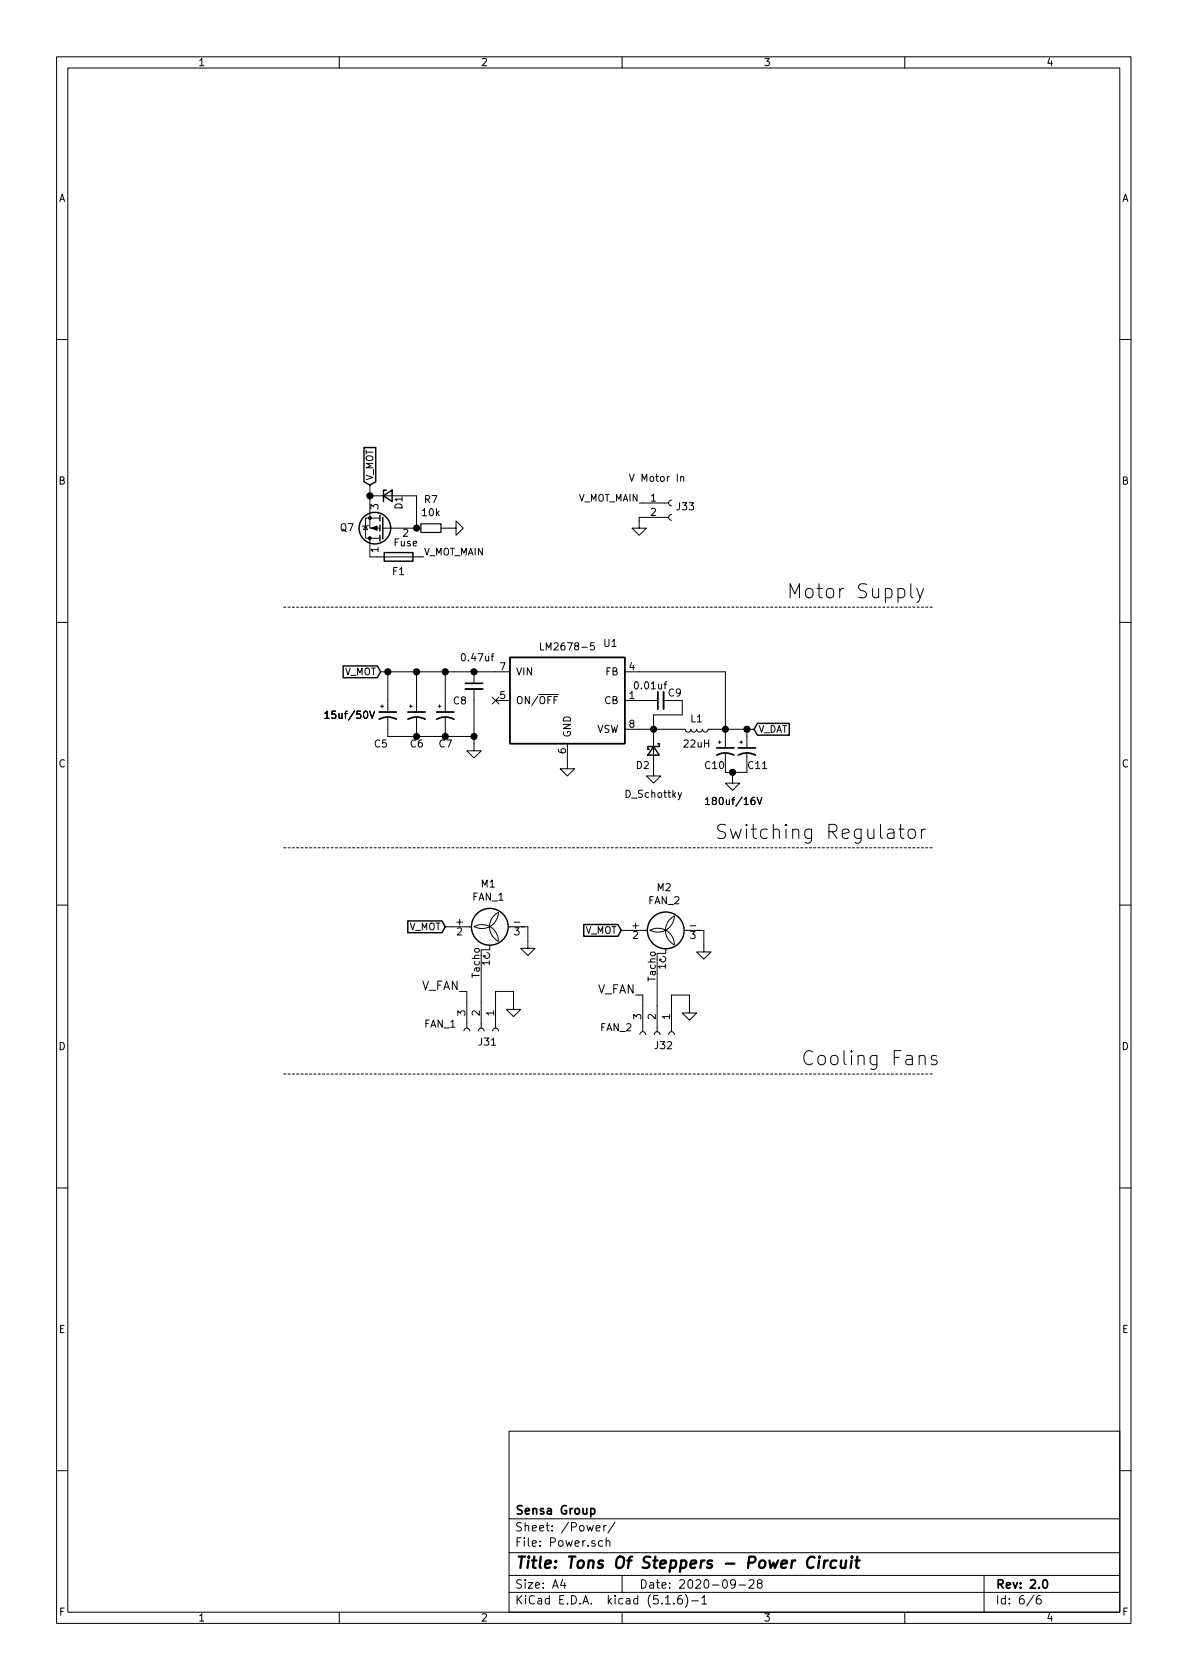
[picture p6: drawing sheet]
<svg xmlns="http://www.w3.org/2000/svg" width="210mm" height="297mm" viewBox="0 0 210 297" stroke-linecap="round" stroke-linejoin="round" font-family="sans-serif">
<g fill="none" stroke="#000" stroke-width=".18">
<path d="M10 10h190v277h-190zM12 12h186v273.1h-186zM60 10v2M110 10v2M160 10v2M10 60h2M198 60h2M64.6 93l.4 .6h-.7zM65.2 92.9l-.2 .1h-.7l-.2 .1M65.4 85.8v7.6h1.8M65.4 95.2v3.3h9.5M65.4 87.7h3.9"/>
<path d="M67.2 91.6h-2.6v3.6h2.6M67.7 93.4h6.7M71.1 87.7h2.6v5.7M78 93.4h2.6v-1.3l1.3 1.3-1.3 1.3v-1.3M111.3 83.8l.4 1.3 .4-1.3M113 88.9h5.2M118.2 91.5h-5.2v1.9h1.3l-1.3 1.3-1.2-1.3h1.2M118.7 91l-.3 .1-.2 .3 .1 .4 .4 .2M118.7 88.4l-.3 .1-.2 .4 .1 .3 .4 .2M120.4 84.4l.1-.1h.4v.8M10 110h2M67.3 118.8h22.9"/>
<path d="M68.6 118.8v7.1M73.7 118.8v7.1M78.7 118.8v7.1M83.8 118.8v2M95.6 113.7v1.2h.6M105.1 113.7h-.6l-.1 .6 .5-.2 .2 .3v.3l-.2 .2-.5-.1M110.5 118.8h17.8v13.4M161.1 103.2v2.1l.3 .4M162.1 104l.6 1.7M163.3 104l-.8 2.3-.4 .2M198 110h2M57.5 126.1l.3-.4v1.3"/>
<path d="M57.5 127h.7M65.4 125.7l.4 1.3 .4-1.3M67.3 124.9h.5M67.6 124.6v.5M68.6 126.9v3.3h15.2M72.4 124.9h.5M72.6 124.6v.5M73.7 126.9v3.3M77.5 124.9h.5M77.7 124.6v.5M78.7 126.9v3.3M83.8 121.8v11h1.3l-1.3 1.2-1.3-1.2h1.3"/>
<path d="M87 123.3l1.2 1.2M87.6 123.9h2.6M88.2 123.3l-1.2 1.2M97.7 122.8h1.1M98.6 123.2h-.6v1.2M100.3 131.5v4.4h1.3l-1.3 1.3-1.2-1.3h1.2M110.5 128.9h10.7l.1 .3 .3 .2 .4-.1 .2-.4 .1 .3 .3 .2 .4-.1 .2-.4 .1 .3 .3 .2 .4-.1 .2-.4 .1 .3 .3 .2 .4-.1 .2-.4h8.1M110.5 123.9h5.8M117.3 123.9h3.3v2.5h-5v10.8h1.2l-1.2 1.3-1.3-1.3h1.3M127 131.2h.5M127.3 131v.5M128.3 133.3v2"/>
<path d="M128.3 136.6h3.8M129.5 136.6v1.9h1.3l-1.3 1.2-1.2-1.2h1.2M130.8 131.2h.5M131.1 131v.5M132.1 128.9v3.3M132.1 133.3v2M120.5 140.1l-.4 1.2-.2 .1M124.7 141.3l.4-.3v1.3M124.7 142.3h.8M133.9 141l.4 1.3 .4-1.3M158.9 146.6h1M159.3 145.8v2.1l.1 .2 .5 .1"/>
<path d="M160.7 146.8a.69 .69 0 0 1 1.2 .3v.7a.67 .67 0 0 1-.7 .5 .67 .67 0 0 1-.6-.5zM162.9 146.6v1.6M163.7 146.6a.59 .59 0 0 0-.8 .5M10 160h2M78.7 163.9h4.7M81.3 175.3h1.2v6.5M83.8 163.9a2.86 2.86 0 0 1 4.3 2.5M83.8 163.8a2.9 2.9 0 0 0 4.3-2.5 2.83 2.83 0 0 0-1.5 2.6 2.83 2.83 0 0 0 1.5 2.5M85.1 171.5v10.3M85.6 168.9l-.1 .3M85.6 168.9l.3 .2M86.1 168.4l.5 .4v.3l-.2 .2-.5 .1-.3-.5"/>
<path d="M86.6 167.2v.7h-1.5M89.9 163.9h3.4v3.8h1.3l-1.3 1.2-1.2-1.2h1.2M90.8 178.5h-1.3l1.3 1.2 1.3-1.2h-1.3v-3.2h-3.2v6.5M109.9 164.5h4.6M112.4 175.9h1.3v6.5M114.9 164.5a2.86 2.86 0 0 1 4.3 2.5M115 164.5a2.9 2.9 0 0 0 4.3-2.5 2.83 2.83 0 0 0-1.6 2.5 2.83 2.83 0 0 0 1.6 2.5M116.2 172.1v10.3M116.7 169.6l-.1 .2M116.7 169.6l.3 .1M117.2 169.1l.5 .3-.1 .5-.3 .2h-.3l-.3-.5M117.7 167.8v.8h-1.5"/>
<path d="M121 164.5h3.5v3.8h1.2l-1.2 1.3-1.3-1.3h1.3M121.9 179.1h-1.3l1.3 1.3 1.3-1.3h-1.3v-3.2h-3.2v6.5M198 160h2M82 182.3l.2-.3 .2-.2 .5 .1 .2 .4M84.6 182.3l.1-.3 .3-.2 .4 .1 .2 .4M87.1 182.3l.1-.3 .3-.2 .5 .1 .1 .4M113.2 182.9l.1-.3 .3-.2 .4 .1 .2 .4M115.7 182.9l.1-.3 .3-.2 .4 .1 .2 .4M118.2 182.9l.2-.3 .2-.2 .5 .1 .2 .4M162.5 186.8a.62 .62 0 0 1 1.1 .2v1.3M165.6 186.7l-.6-.1-.2 .1-.1 .3 .1 .3 .8 .2 .1 .3-.1 .3-.2 .2-.7-.2M10 210h2"/>
<path d="M198 210h2M90 253h108v32.1h-108zM10 260h2M90 278.5h108M90 274.5h108M90 268.5h108M99.5 279.2l-.4 1.1h1M99.8 279.8v1M105.4 270.2l.7-.1v-.3l-.5-.1-.2 .2 .1 .7h.6M106.6 272.5l-.5-.1-.3 .3 .1 .6 .2 .1 .5-.1M106.8 269.7v1M107.2 272.5h.1a.37 .37 0 0 1 .5 .1v.8"/>
<path d="M107.2 269.7l-.4 .1v.2M107.2 271.9v1.5M108.8 269.1l-1.3 2M110 278.5v3M130 279.9l-.1 .3a.48 .48 0 0 1-.6-.1v-.6a.48 .48 0 0 1 .6-.1l.1 .1a1.19 1.19 0 0 1-.2 1.2l-.5 .1M132.5 279.5l.2-.2h.3l.3 .2v.2v.2l-.9 .9h.9M134.2 279.9l-.3-.2 .1-.2 .2-.2 .4 .1 .2 .2-.1 .2-.6 .2a.48 .48 0 0 0-.1 .7l.2 .1 .5-.1a.48 .48 0 0 0-.1-.7l-.1-.1M174 278.5v6.6M198 260h2M60 285.1v1.9M90 281.5h108M110 285.1v1.9"/>
<path d="M117.7 283.6h.8M119.2 283.5v.1M120.5 282.1a.59 .59 0 0 0-.7 .6v.6l.2 .2 .4 .1 .2-.1 .1-.5-.2-.3h-.4l-.3 .3M121.2 281.9a1.71 1.71 0 0 1 0 2.3M122.3 283h1.2M124.1 282.5l.4-.4v1.5M124.1 283.6h.9M130.7 280.2h1.1M160 285.1v1.9M182.8 282l-1.2 2M184 282.1a.62 .62 0 0 0-.7 .6v.8l.3 .1 .4-.1 .1-.5-.1-.3h-.4l-.3 .3"/>
</g>
<g fill="none" stroke="#000" stroke-width=".3">
<path d="M67.1 127.2a3.2 3.2 0 0 1 3 0M67.1 125.9h3M72.1 127.2a3.2 3.2 0 0 1 3.1 0M72.1 125.9h3.1M77.2 127.2a3.2 3.2 0 0 1 3.1 0M77.2 125.9h3.1M82.3 120.8h3M116.3 122.3v3.1M126.7 133.5a3.2 3.2 0 0 1 3.1 0M126.7 132.2h3.1M130.6 133.5a3.2 3.2 0 0 1 3 0M130.6 132.2h3"/>
<path d="M104.5 266.8l.4-.1 .3 .3-.1 .6-.2 .1-.4-.1M184.5 279.5l.2-.2a.81 .81 0 0 1 .6 .6 .81 .81 0 0 1-.3 .8l-.1 .1a.79 .79 0 0 1-.4-1.3z"/>
</g>
<path d="M144 275.4a.87 .87 0 0 0-1 0 .87 .87 0 0 0-.3 1 .69 .69 0 0 0 .3 .7 .69 .69 0 0 0 .8-.1M144.9 275.9l-.2 1.3M144.9 275.2v.2M145.8 275.9l-.2 1.3M146.4 275.9a.54 .54 0 0 0-.6 .4M147.9 276a.68 .68 0 0 0-1 .3l-.1 .5 .2 .3 .2 .1 .6-.1M148.8 275.9l-.1 1.2a.56 .56 0 0 0 .8-.1M149.6 275.9l-.1 1.3M150.6 275.9l-.2 1.3M150.7 275.2l-.1 .2M151.3 275.9h.7M151.6 275.2l-.2 1.7 .1 .2 .3 .1" fill="none" stroke="#000" stroke-width=".41"/>
<path d="M82.3 121.8h3M117.3 122.3v3.1" fill="none" stroke="#000" stroke-width=".33"/>
<g fill="none" stroke="#000" stroke-width=".25">
<path d="M64.4 79.1h2v6.1l-1 .6-1-.6zM67.2 91.1v1M67.2 92.9v1M67.2 94.7v1M67.7 91.5v3.8M67.8 87.7l1.5-1v2zM67.9 97.7h5.1v1.5h-5.1zM68.3 86.7h-.5v2M60.7 117.7h6l.6 1.1-.6 1h-6zM90.2 116.2h20.3v15.3h-20.3zM115.6 132l1 1.5h-2zM116.3 131.5h.3v.5h-2v.5h.2"/>
<path d="M133.9 127.9h5.7v2.1h-5.7l-.6-1.1zM72.1 162.8h6.1l.5 1.1-.5 1h-6.1zM103.2 163.5h6.1l.6 1-.6 1h-6.1z"/>
<circle cx="66.3" cy="93.4" r="2.79"/>
<circle cx="86.6" cy="163.9" r="3.3"/>
<circle cx="117.7" cy="164.5" r="3.3"/>
</g>
<g fill="#000" stroke="#000" stroke-width=".18">
<path d="M65.7 93.4l1-.4v.8z"/>
<circle cx="65.4" cy="91.6" r=".25"/>
<circle cx="65.4" cy="95.2" r=".25"/>
</g>
<path d="M74.4 92.6h3.6v1.5h-3.6z" fill="none" stroke="#000" stroke-width=".2"/>
<path d="M50.2 107.4h114.9M50.2 149.9h114.9M50.2 189.9h114.9" fill="none" stroke="#000" stroke-width=".18" stroke-dasharray=".4 .4"/>
<g fill="#000" stroke="#000" stroke-width=".25">
<circle cx="65.4" cy="87.7" r=".51"/>
<circle cx="73.7" cy="93.4" r=".51"/>
<circle cx="68.6" cy="118.8" r=".51"/>
<circle cx="73.7" cy="118.8" r=".51"/>
<circle cx="78.7" cy="118.8" r=".51"/>
<circle cx="83.8" cy="118.8" r=".51"/>
<circle cx="73.7" cy="130.2" r=".51"/>
<circle cx="78.7" cy="130.2" r=".51"/>
<circle cx="83.8" cy="130.2" r=".51"/>
<circle cx="115.6" cy="128.9" r=".51"/>
<circle cx="128.3" cy="128.9" r=".51"/>
<circle cx="129.5" cy="136.6" r=".51"/>
<circle cx="132.1" cy="128.9" r=".51"/>
</g>
<g font-size="3.5">
<text x="139.1" y="105.8">Motor Supply</text>
<text x="126.4" y="148.4">Switching Regulator</text>
<text x="141.6" y="188.4">Cooling Fans</text>
</g>
<text font-size="2.8" x="91" y="277.3">Title: Tons Of Steppers - Power Circuit</text>
<g font-size="2.1">
<text x="74.4" y="175">V_FAN</text>
<text x="105.6" y="175.7">V_FAN</text>
<text x="91" y="267.8">Sensa Group</text>
<text x="91" y="273.5">File: Power.sch</text>
<text x="91" y="270.8">Sheet: /Power/</text>
<text x="91" y="280.9">Size: A4</text>
<text x="113" y="280.9">Date: 2020-09-28</text>
<text x="176" y="280.9">Rev: 2.0</text>
<text x="91" y="283.7">KiCad E.D.A. kicad (5.1.6)-1</text>
<text x="176" y="283.7">Id: 6/6</text>
</g>
<g font-size="1.8">
<text x="35" y="11.7">1</text>
<text x="85" y="11.7">2</text>
<text x="135" y="11.7">3</text>
<text x="185" y="11.7">4</text>
<text x="10.4" y="35.7">A</text>
<text x="198.4" y="35.7">A</text>
<text x="10.4" y="85.7">B</text>
<text x="75.1" y="89">R7</text>
<text x="111.9" y="85.2">V Motor In</text>
<text x="115.1" y="88.7">1</text>
<text x="198.4" y="85.7">B</text>
<text x="60.2" y="93.9">Q7</text>
<text x="66.9" y="90.1" transform="rotate(-90 66.9 90.1)">3</text>
<text x="71.2" y="90" transform="rotate(-90 71.2 90)">D1</text>
<text x="71.3" y="94.9">2</text>
<text x="74.7" y="91.3">10k</text>
<text x="115.1" y="91.2">2</text>
<text x="119.7" y="90.2">J33</text>
<text x="66.9" y="97.7" transform="rotate(-90 66.9 97.7)">1</text>
<text x="69.5" y="101.7">F1</text>
<text x="69.7" y="96.6">Fuse</text>
<text x="81.9" y="116.9">0.47uf</text>
<text x="88.4" y="118.5">7</text>
<text x="91.2" y="119.4">VIN</text>
<text x="96.3" y="115">LM2678-5</text>
<text x="106.8" y="114.4">U1</text>
<text x="107.1" y="119.4">FB</text>
<text x="111.3" y="118.5">4</text>
<text x="80.2" y="124.5">C8</text>
<text x="88.4" y="123.6">5</text>
<text x="91.2" y="124.5">ON/OFF</text>
<text x="106.9" y="124.5">CB</text>
<text x="111.3" y="123.6">1</text>
<text x="112.4" y="121.9">0.01uf</text>
<text x="118.2" y="123.2">C9</text>
<text x="58.2" y="127.1">15uf/50V</text>
<text x="101" y="130.5" transform="rotate(-90 101 130.5)">GND</text>
<text x="105.4" y="129.6">VSW</text>
<text x="111.3" y="128.7">8</text>
<text x="122.2" y="127.7">L1</text>
<text x="10.4" y="135.7">C</text>
<text x="66.2" y="132.2">C5</text>
<text x="72.6" y="132.2">C6</text>
<text x="77.7" y="132.2">C7</text>
<text x="100.1" y="133.2" transform="rotate(-90 100.1 133.2)">6</text>
<text x="112.5" y="136">D2</text>
<text x="121" y="132.2">22uH</text>
<text x="124.7" y="136">C10</text>
<text x="132.4" y="136">C11</text>
<text x="198.4" y="135.7">C</text>
<text x="110.7" y="141.1">D_Schottky</text>
<text x="125.6" y="142.3">180uf/16V</text>
<text x="83.6" y="159.2">FAN_1</text>
<text x="85.1" y="156.9">M1</text>
<text x="114.7" y="159.9">FAN_2</text>
<text x="116.2" y="157.6">M2</text>
<text x="80.8" y="163.6">+</text>
<text x="80.8" y="165.4">2</text>
<text x="91" y="165.4">3</text>
<text x="91.2" y="163.6">-</text>
<text x="111.9" y="164.2">+</text>
<text x="111.9" y="166">2</text>
<text x="122.1" y="166">3</text>
<text x="122.3" y="164.2">-</text>
<text x="84.8" y="172.8" transform="rotate(-90 84.8 172.8)">Tacho</text>
<text x="86.6" y="170.7" transform="rotate(-90 86.6 170.7)">1</text>
<text x="116" y="173.4" transform="rotate(-90 116 173.4)">Tacho</text>
<text x="117.7" y="171.3" transform="rotate(-90 117.7 171.3)">1</text>
<text x="82.3" y="179.6" transform="rotate(-90 82.3 179.6)">3</text>
<text x="84.8" y="179.6" transform="rotate(-90 84.8 179.6)">2</text>
<text x="87.4" y="179.6" transform="rotate(-90 87.4 179.6)">1</text>
<text x="10.4" y="185.7">D</text>
<text x="75.1" y="181.7">FAN_1</text>
<text x="84.7" y="184.9">J31</text>
<text x="106.2" y="182.3">FAN_2</text>
<text x="113.4" y="180.2" transform="rotate(-90 113.4 180.2)">3</text>
<text x="115.8" y="185.5">J32</text>
<text x="116" y="180.2" transform="rotate(-90 116 180.2)">2</text>
<text x="118.5" y="180.2" transform="rotate(-90 118.5 180.2)">1</text>
<text x="198.4" y="185.7">D</text>
<text x="10.4" y="235.7">E</text>
<text x="198.4" y="235.7">E</text>
<text x="10.5" y="285.7">F</text>
<text x="35" y="286.7">1</text>
<text x="85" y="286.7">2</text>
<text x="135" y="286.7">3</text>
<text x="185" y="286.7">4</text>
<text x="198.5" y="285.7">F</text>
</g>
<g font-size="1.7">
<text x="66" y="85" transform="rotate(-90 66 85)">V_MOT</text>
<text x="102.1" y="88.7">V_MOT_MAIN</text>
<text x="74.9" y="98.2">V_MOT_MAIN</text>
<text x="60.8" y="119.4">V_MOT</text>
<text x="134.1" y="129.5">V_DAT</text>
<text x="72.3" y="164.5">V_MOT</text>
<text x="103.4" y="165.1">V_MOT</text>
</g>
</svg>
